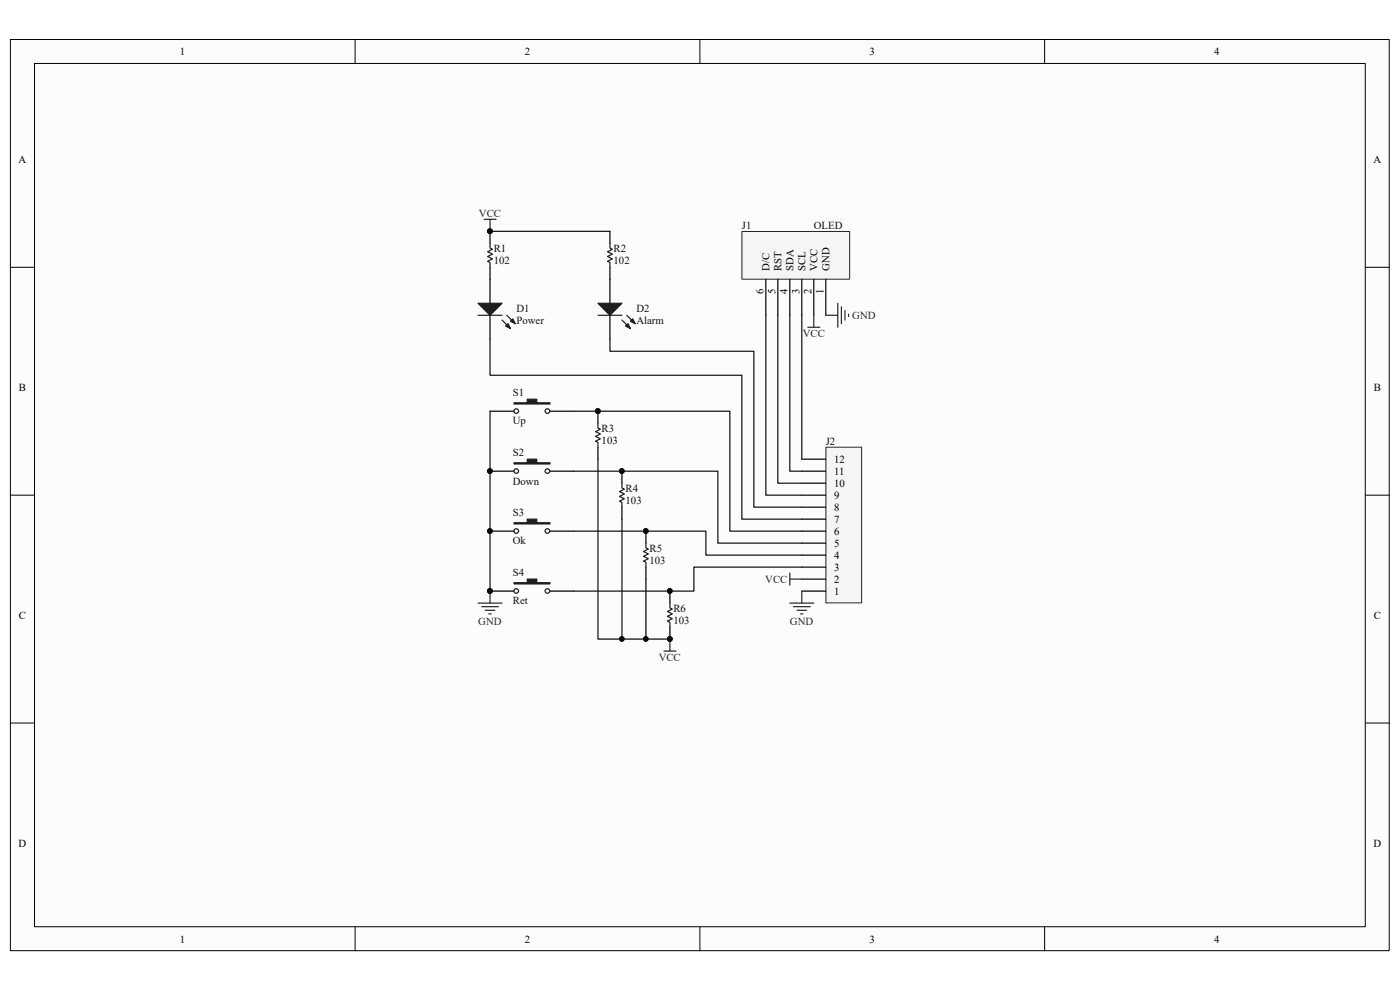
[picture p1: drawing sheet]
<svg xmlns="http://www.w3.org/2000/svg" width="297mm" height="210mm" viewBox="0 0 297 210" stroke-linecap="round" stroke-linejoin="round" font-family="sans-serif">
<path d="M2.2 8.4h292.5v193.3h-292.5z" fill="#fcfcfc"/>
<path d="M2.2 8.4h292.5v193.3h-292.5z" fill="none" stroke="#000" stroke-width=".21"/>
<path d="M7.4 13.5h282.2v183.1h-282.2z" fill="#fcfcfc"/>
<g fill="none" stroke="#000" stroke-width=".21">
<path d="M7.3 13.5h282.3v183.1h-282.3zM75.3 8.4v5.1M148.5 8.4v5.1M221.6 8.4v5.1M2.2 56.7h5.1M289.7 56.7h5.1M2.2 105h5.1M289.7 105h5.1M2.2 153.4h5.1M289.7 153.4h5.1M75.3 196.6v5.1M148.5 196.6v5.1"/>
<path d="M221.6 196.6v5.1"/>
</g>
<path d="M104 59.2v5.1M104 66.9v5.1" fill="none" stroke="#000" stroke-width=".25"/>
<path d="M101.4 64.3h5.1l-2.5 2.6z" fill="#1c1c1c"/>
<path d="M101.4 64.3h5.1l-2.5 2.6zM106.5 67.9l1.8 1.8M107.5 66.9l1.8 1.8" fill="none" stroke="#1c1c1c" stroke-width=".25"/>
<path d="M107.3 69.2l.5-.5 .5 1z" fill="#1c1c1c"/>
<path d="M107.3 69.2l.5-.5 .5 1z" fill="none" stroke="#1c1c1c" stroke-width=".25"/>
<path d="M108.8 67.6l.5 1.1-1-.5z" fill="#1c1c1c"/>
<path d="M101.4 66.9h5.1M108.8 67.6l.5 1.1-1-.5z" fill="none" stroke="#1c1c1c" stroke-width=".25"/>
<path d="M129.4 59.2v5.1M129.4 66.9v5.1" fill="none" stroke="#000" stroke-width=".25"/>
<path d="M126.9 64.3h5l-2.5 2.6z" fill="#1c1c1c"/>
<path d="M126.9 64.3h5l-2.5 2.6zM131.9 67.9l1.8 1.8M133 66.9l1.7 1.8" fill="none" stroke="#1c1c1c" stroke-width=".25"/>
<path d="M132.7 69.2l.5-.5 .5 1z" fill="#1c1c1c"/>
<path d="M132.7 69.2l.5-.5 .5 1z" fill="none" stroke="#1c1c1c" stroke-width=".25"/>
<path d="M134.2 67.6l.5 1.1-1-.5z" fill="#1c1c1c"/>
<path d="M104 51.6v1l.5 .3-1 .5 1 .5-1 .5 1 .5-1 .5 .5 .3v1M129.4 51.6v1l.5 .3-1 .5 1 .5-1 .5 1 .5-1 .5 .5 .3v1M126.9 66.9h5M134.2 67.6l.5 1.1-1-.5z" fill="none" stroke="#1c1c1c" stroke-width=".25"/>
<path d="M104 49.1v2.5M104 56.7v2.5M129.4 49.1v2.5M129.4 56.7v2.5M104 87.2h5M116.7 87.2h5.1" fill="none" stroke="#000" stroke-width=".25"/>
<circle cx="103.9" cy="49" r=".48" fill="#0e0e0e" stroke="#0e0e0e" stroke-width=".21"/>
<path d="M109 85.5h2.8v-.8h2.1v.8h2.8v.2h-7.7z" fill-rule="evenodd" fill="#1c1c1c"/>
<g fill="none" stroke="#1c1c1c" stroke-width=".25">
<path d="M109 85.5h2.8v-.8h2.1v.8h2.8v.2h-7.7z"/>
<circle cx="109.5" cy="87.2" r=".49"/>
<circle cx="116.1" cy="87.2" r=".49"/>
</g>
<path d="M104 100h5M116.7 100h5.1" fill="none" stroke="#000" stroke-width=".25"/>
<circle cx="103.9" cy="99.9" r=".48" fill="#0e0e0e" stroke="#0e0e0e" stroke-width=".21"/>
<path d="M109 98.2h2.8v-.8h2.1v.8h2.8v.2h-7.7z" fill-rule="evenodd" fill="#1c1c1c"/>
<g fill="none" stroke="#1c1c1c" stroke-width=".25">
<path d="M109 98.2h2.8v-.8h2.1v.8h2.8v.2h-7.7z"/>
<circle cx="109.5" cy="99.9" r=".49"/>
<circle cx="116.1" cy="99.9" r=".49"/>
</g>
<g fill="#0e0e0e" stroke="#0e0e0e" stroke-width=".21">
<circle cx="103.9" cy="99.9" r=".48"/>
<circle cx="103.9" cy="112.6" r=".48"/>
</g>
<path d="M104 112.7h5M116.7 112.7h5.1" fill="none" stroke="#000" stroke-width=".25"/>
<path d="M109 110.9h2.8v-.8h2.1v.8h2.8v.2h-7.7z" fill-rule="evenodd" fill="#1c1c1c"/>
<g fill="none" stroke="#1c1c1c" stroke-width=".25">
<path d="M109 110.9h2.8v-.8h2.1v.8h2.8v.2h-7.7z"/>
<circle cx="109.5" cy="112.6" r=".49"/>
<circle cx="116.1" cy="112.6" r=".49"/>
</g>
<g fill="#0e0e0e" stroke="#0e0e0e" stroke-width=".21">
<circle cx="103.9" cy="112.6" r=".48"/>
<circle cx="103.9" cy="125.4" r=".48"/>
</g>
<path d="M104 125.4h5M116.7 125.4h5.1" fill="none" stroke="#000" stroke-width=".25"/>
<path d="M109 123.6h2.8v-.7h2.1v.7h2.8v.3h-7.7z" fill-rule="evenodd" fill="#1c1c1c"/>
<g fill="none" stroke="#1c1c1c" stroke-width=".25">
<path d="M109 123.6h2.8v-.7h2.1v.7h2.8v.3h-7.7z"/>
<circle cx="109.5" cy="125.4" r=".49"/>
<circle cx="116.1" cy="125.4" r=".49"/>
</g>
<circle cx="103.9" cy="125.4" r=".48" fill="#0e0e0e" stroke="#0e0e0e" stroke-width=".21"/>
<path d="M157.4 49.1h22.9v10.1h-22.9z" fill="#f5f5f5"/>
<path d="M157.4 49.1h22.9v10.1h-22.9z" fill="none" stroke="#262626" stroke-width=".21"/>
<path d="M162.5 59.2v7.7M165 59.2v7.7M167.6 59.2v7.7M170.1 59.2v7.7M172.6 59.2v7.7M175.2 59.2v7.7" fill="none" stroke="#000" stroke-width=".25"/>
<path d="M175.3 94.9h7.5v33h-7.5z" fill="#f5f5f5"/>
<path d="M175.2 94.9h7.6v33h-7.6z" fill="none" stroke="#262626" stroke-width=".21"/>
<g fill="none" stroke="#000" stroke-width=".25">
<path d="M126.9 87.2v2.6M126.9 94.9v2.5M131.9 100v2.5M170.1 100h5.1M170.1 97.4h5.1M131.9 107.6v2.5M137 112.7v2.5M170.1 117.8h5.1M170.1 115.2h5.1M170.1 112.7h5.1M170.1 110.1h5.1M170.1 107.6h5.1"/>
<path d="M170.1 105h5.1M170.1 102.5h5.1M137 120.3v2.6M142.1 125.4v2.5M142.1 133v2.6M170.1 125.4h5.1M170.1 122.9h5.1M170.1 120.3h5.1"/>
</g>
<g fill="none" stroke="#262626" stroke-width=".25">
<path d="M102.7 46.5h2.5M104 46.5v2.6M171.4 69.4h2.5M172.6 66.9v2.5M175.2 66.9h2.5M177.7 64.3v5.1M178.5 65.1v3.6M179.3 65.9v2M180 66.6v.5M101.4 127.9h5.1M102.2 128.7h3.5M102.9 129.5h2.1"/>
<path d="M103.7 130.2h.5M104 125.4v2.5M140.8 138.1h2.6M142.1 135.6v2.5M167.6 127.9h5M167.6 121.6v2.5M167.6 122.9h2.5M168.3 128.7h3.6M169.1 129.5h2M169.8 130.2h.6M170.1 125.4v2.5"/>
</g>
<g fill="#0e0e0e" stroke="#0e0e0e" stroke-width=".21">
<circle cx="103.9" cy="49" r=".48"/>
<circle cx="103.9" cy="125.4" r=".48"/>
<circle cx="137" cy="112.6" r=".48"/>
<circle cx="126.8" cy="87.2" r=".48"/>
<circle cx="142.1" cy="125.4" r=".48"/>
<circle cx="142.1" cy="135.5" r=".48"/>
<circle cx="131.9" cy="99.9" r=".48"/>
<circle cx="103.9" cy="99.9" r=".48"/>
<circle cx="103.9" cy="112.6" r=".48"/>
<circle cx="131.9" cy="135.5" r=".48"/>
<circle cx="137" cy="135.5" r=".48"/>
</g>
<path d="M126.9 89.8v1l.5 .2-1.1 .6 1.1 .5-1.1 .5 1.1 .5-1.1 .5 .6 .2v1.1M131.9 102.5v1l.6 .3-1.1 .5 1.1 .5-1.1 .5 1.1 .5-1.1 .5 .5 .3v1M137 115.2v1l.5 .3-1 .5 1 .5-1 .5 1 .5-1 .5 .5 .3v1M142.1 127.9v1.1l.5 .2-1 .5 1 .5-1 .5 1 .5-1 .6 .5 .2v1" fill="none" stroke="#1c1c1c" stroke-width=".25"/>
<g fill="none" stroke="#0e0e0e" stroke-width=".25">
<path d="M104 49.1h25.4M104 72v7.6h53.4v30.5h12.7M129.4 72v2.5h30.5v33.1h10.2M162.5 66.9v38.1h7.6M165 66.9v35.6h5.1M167.6 66.9v33.1h2.5M170.1 66.9v30.5M104 87.2v38.2M121.8 87.2h33v25.5h15.3M121.8 100h30.5v15.2h17.8M126.9 97.4v38.2h15.2M121.8 112.7h28v5.1h20.3"/>
<path d="M131.9 110.1v25.5M137 122.9v12.7M170.1 120.3h-22.9v5.1h-25.4"/>
</g>
<g font-size="2.3">
<text x="38.2" y="11.7">1</text>
<text x="111.3" y="11.7">2</text>
<text x="184.5" y="11.7">3</text>
<text x="257.6" y="11.7">4</text>
<text x="3.9" y="34.6">A</text>
<text x="291.4" y="34.6">A</text>
<text x="163.2" y="57.5" transform="rotate(-90 163.2 57.5)">D/C</text>
<text x="165.8" y="57.5" transform="rotate(-90 165.8 57.5)">RST</text>
<text x="168.3" y="57.5" transform="rotate(-90 168.3 57.5)">SDA</text>
<text x="170.9" y="57.5" transform="rotate(-90 170.9 57.5)">SCL</text>
<text x="173.4" y="57.5" transform="rotate(-90 173.4 57.5)">VCC</text>
<text x="176" y="57.5" transform="rotate(-90 176 57.5)">GND</text>
<text x="162" y="62.4" transform="rotate(-90 162 62.4)">6</text>
<text x="164.5" y="62.4" transform="rotate(-90 164.5 62.4)">5</text>
<text x="167" y="62.4" transform="rotate(-90 167 62.4)">4</text>
<text x="169.6" y="62.4" transform="rotate(-90 169.6 62.4)">3</text>
<text x="172.2" y="62.4" transform="rotate(-90 172.2 62.4)">2</text>
<text x="174.7" y="62.4" transform="rotate(-90 174.7 62.4)">1</text>
<text x="4" y="82.9">B</text>
<text x="291.5" y="82.9">B</text>
<text x="177" y="100.7">11</text>
<text x="177" y="98.2">12</text>
<text x="177" y="105.8">9</text>
<text x="177" y="103.3">10</text>
<text x="177" y="113.5">6</text>
<text x="177" y="110.9">7</text>
<text x="177" y="108.4">8</text>
<text x="177" y="118.5">4</text>
<text x="177" y="116">5</text>
<text x="177" y="123.6">2</text>
<text x="177" y="121.1">3</text>
<text x="4" y="131.3">C</text>
<text x="177" y="126.2">1</text>
<text x="291.5" y="131.3">C</text>
<text x="3.9" y="179.6">D</text>
<text x="291.4" y="179.6">D</text>
<text x="38.2" y="199.9">1</text>
<text x="111.3" y="199.9">2</text>
<text x="184.5" y="199.9">3</text>
<text x="257.6" y="199.9">4</text>
</g>
<g font-size="2.3" fill="#262626">
<text x="101.6" y="46">VCC</text>
<text x="170.3" y="71.5">VCC</text>
<text x="180.8" y="67.6">GND</text>
<text x="162.3" y="123.6">VCC</text>
<text x="101.5" y="132.5">GND</text>
<text x="167.6" y="132.5">GND</text>
<text x="139.7" y="140.2">VCC</text>
</g>
<g font-size="2.3" fill="#0e0e0e">
<text x="104.7" y="53.4">R1</text>
<text x="130.2" y="53.4">R2</text>
<text x="157.4" y="48.6">J1</text>
<text x="172.6" y="48.6">OLED</text>
<text x="104.7" y="56">102</text>
<text x="130.2" y="56">102</text>
<text x="109.6" y="66.1">D1</text>
<text x="109.6" y="68.7">Power</text>
<text x="135" y="66.1">D2</text>
<text x="135" y="68.7">Alarm</text>
<text x="108.8" y="83.9">S1</text>
<text x="108.8" y="90">Up</text>
<text x="127.6" y="91.6">R3</text>
<text x="127.6" y="94.1">103</text>
<text x="175.2" y="94.4">J2</text>
<text x="108.8" y="96.6">S2</text>
<text x="108.8" y="102.8">Down</text>
<text x="132.7" y="104.3">R4</text>
<text x="132.7" y="106.8">103</text>
<text x="108.8" y="109.4">S3</text>
<text x="108.8" y="115.5">Ok</text>
<text x="137.8" y="117">R5</text>
<text x="137.8" y="119.5">103</text>
<text x="108.8" y="122.1">S4</text>
<text x="108.8" y="128.2">Ret</text>
<text x="142.9" y="129.8">R6</text>
<text x="142.9" y="132.3">103</text>
</g>
</svg>
